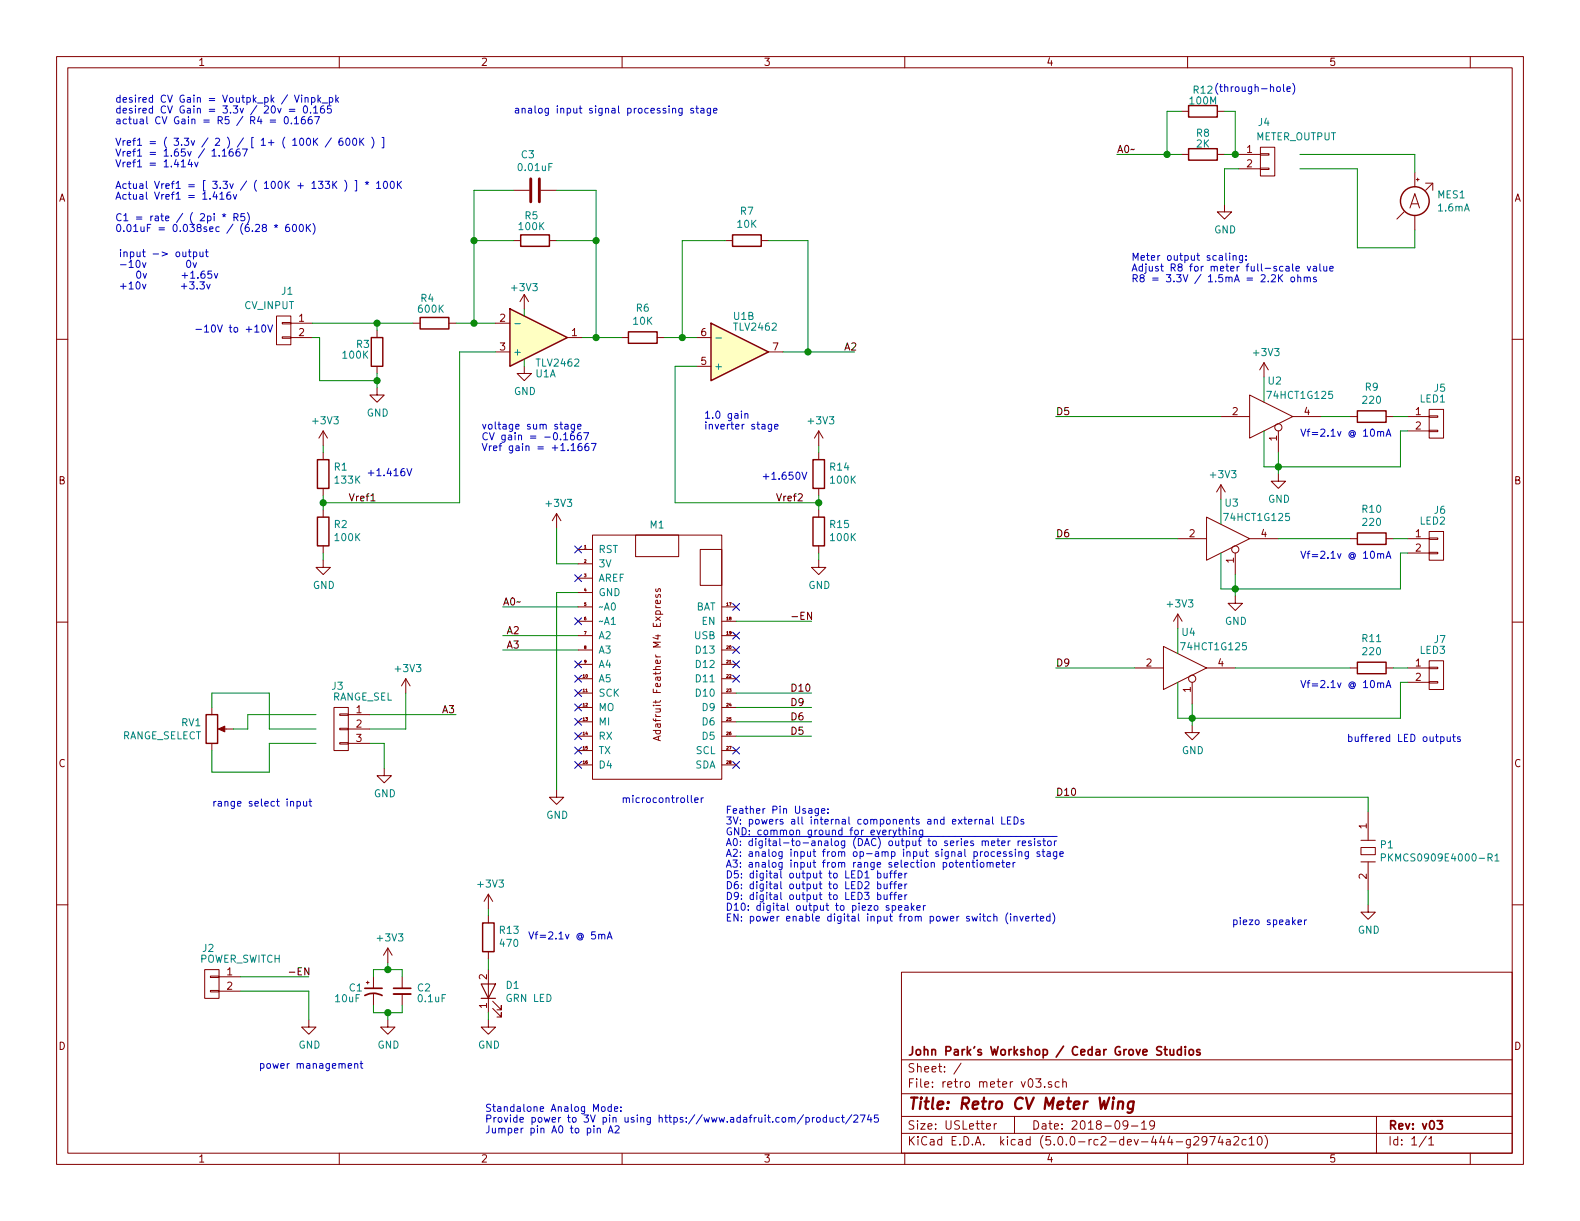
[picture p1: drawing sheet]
EESchema Schematic File Version 4
LIBS:retro meter v03-cache
EELAYER 26 0
EELAYER END
$Descr USLetter 11000 8500
encoding utf-8
Sheet 1 1
Title "Retro CV Meter Wing"
Date "2018-09-19"
Rev "v03"
Comp "John Park's Workshop / Cedar Grove Studios"
Comment1 ""
Comment2 ""
Comment3 ""
Comment4 ""
$EndDescr
$Comp
L device:Amperemeter_DC MES1
U 1 1
P 9850 1400
F 0 "MES1" H 10003 1446 50  0000 L CNN
F 1 "1.6mA" H 10003 1355 50  0000 L CNN
F 2 "" V 9850 1500 50  0001 C CNN
F 3 "" V 9850 1500 50  0001 C CNN
	1    9850 1400
	1    0    0    -1  
$EndComp
$Comp
L device:R R4
U 1 1
P 3025 2250
F 0 "R4" V 2850 2200 50  0000 C CNN
F 1 "600K" V 2925 2225 50  0000 C CNN
F 2 "Resistors_SMD:R_0805" V 2955 2250 50  0001 C CNN
F 3 "" H 3025 2250 50  0001 C CNN
	1    3025 2250
	0    1    1    0   
$EndComp
Text Notes 7875 1975 0    50   ~ 0
Meter output scaling:\nAdjust R8 for meter full-scale value\nR8 = 3.3V / 1.5mA = 2.2K ohms
$Comp
L device:R R8
U 1 1
P 8375 1075
F 0 "R8" V 8225 1075 50  0000 C CNN
F 1 "2K" V 8300 1075 50  0000 C CNN
F 2 "Resistors_SMD:R_0805_HandSoldering" V 8305 1075 50  0001 C CNN
F 3 "" H 8375 1075 50  0001 C CNN
	1    8375 1075
	0    1    1    0   
$EndComp
$Comp
L device:R R5
U 1 1
P 3725 1675
F 0 "R5" V 3550 1650 50  0000 C CNN
F 1 "100K" V 3625 1650 50  0000 C CNN
F 2 "Resistors_SMD:R_0805" V 3655 1675 50  0001 C CNN
F 3 "" H 3725 1675 50  0001 C CNN
	1    3725 1675
	0    1    1    0   
$EndComp
$Comp
L device:R R1
U 1 1
P 2250 3300
F 0 "R1" H 2180 3254 50  0000 R CNN
F 1 "133K" H 2180 3345 50  0000 R CNN
F 2 "Resistors_SMD:R_0805" V 2180 3300 50  0001 C CNN
F 3 "" H 2250 3300 50  0001 C CNN
	1    2250 3300
	-1   0    0    1   
$EndComp
$Comp
L device:R R2
U 1 1
P 2250 3700
F 0 "R2" H 2180 3654 50  0000 R CNN
F 1 "100K" H 2180 3745 50  0000 R CNN
F 2 "Resistors_SMD:R_0805" V 2180 3700 50  0001 C CNN
F 3 "" H 2250 3700 50  0001 C CNN
	1    2250 3700
	-1   0    0    1   
$EndComp
$Comp
L power:GND #PWR02
U 1 1
P 2250 3900
F 0 "#PWR02" H 2250 3650 50  0001 C CNN
F 1 "GND" H 2255 3727 50  0000 C CNN
F 2 "" H 2250 3900 50  0001 C CNN
F 3 "" H 2250 3900 50  0001 C CNN
	1    2250 3900
	1    0    0    -1  
$EndComp
$Comp
L power:GND #PWR07
U 1 1
P 2700 7100
F 0 "#PWR07" H 2700 6850 50  0001 C CNN
F 1 "GND" H 2705 6927 50  0000 C CNN
F 2 "" H 2700 7100 50  0001 C CNN
F 3 "" H 2700 7100 50  0001 C CNN
	1    2700 7100
	1    0    0    -1  
$EndComp
$Comp
L power:GND #PWR03
U 1 1
P 2625 2700
F 0 "#PWR03" H 2625 2450 50  0001 C CNN
F 1 "GND" H 2630 2527 50  0000 C CNN
F 2 "" H 2625 2700 50  0001 C CNN
F 3 "" H 2625 2700 50  0001 C CNN
	1    2625 2700
	1    0    0    -1  
$EndComp
Wire Wire Line
	3300 1675 3575 1675
Connection ~ 3300 2250
Wire Wire Line
	3300 2250 3450 2250
Wire Wire Line
	4150 2350 4050 2350
Wire Wire Line
	4150 1675 3875 1675
Connection ~ 4150 2350
Wire Wire Line
	2250 3500 2250 3450
Wire Wire Line
	2250 3550 2250 3500
Connection ~ 2250 3500
Wire Wire Line
	2250 3150 2250 3100
Wire Wire Line
	2250 3900 2250 3850
Text Notes 3350 3150 0    50   ~ 0
voltage sum stage\nCV gain = -0.1667\nVref gain = +1.1667
$Comp
L device:C C3
U 1 1
P 3725 1325
F 0 "C3" V 3475 1275 50  0000 C CNN
F 1 "0.01uF" V 3564 1325 50  0000 C CNN
F 2 "Capacitors_SMD:C_0805" H 3763 1175 50  0001 C CNN
F 3 "" H 3725 1325 50  0001 C CNN
	1    3725 1325
	0    1    1    0   
$EndComp
Wire Wire Line
	3875 1325 4150 1325
Wire Wire Line
	4150 1325 4150 1675
Connection ~ 4150 1675
Wire Wire Line
	4150 1675 4150 2350
$Comp
L power:+3V3 #PWR01
U 1 1
P 2250 3100
F 0 "#PWR01" H 2250 2950 50  0001 C CNN
F 1 "+3V3" H 2265 3273 50  0000 C CNN
F 2 "" H 2250 3100 50  0001 C CNN
F 3 "" H 2250 3100 50  0001 C CNN
	1    2250 3100
	1    0    0    -1  
$EndComp
$Comp
L device:R R6
U 1 1
P 4475 2350
F 0 "R6" V 4268 2350 50  0000 C CNN
F 1 "10K" V 4359 2350 50  0000 C CNN
F 2 "Resistors_SMD:R_0805" V 4405 2350 50  0001 C CNN
F 3 "" H 4475 2350 50  0001 C CNN
	1    4475 2350
	0    1    1    0   
$EndComp
$Comp
L device:R R3
U 1 1
P 2625 2450
F 0 "R3" H 2775 2400 50  0000 R CNN
F 1 "100K" H 2875 2475 50  0000 R CNN
F 2 "Resistors_SMD:R_0805" V 2555 2450 50  0001 C CNN
F 3 "" H 2625 2450 50  0001 C CNN
	1    2625 2450
	-1   0    0    1   
$EndComp
$Comp
L conn:CONN_01X02 J1
U 1 1
P 1975 2300
F 0 "J1" H 1950 2575 50  0000 C CNN
F 1 "CV_INPUT" H 2075 2475 50  0000 C CNN
F 2 "Pin_Headers:Pin_Header_Straight_1x02_Pitch2.54mm" H 1975 2300 50  0001 C CNN
F 3 "" H 1975 2300 50  0001 C CNN
	1    1975 2300
	-1   0    0    -1  
$EndComp
Wire Wire Line
	2175 2350 2225 2350
Wire Wire Line
	2225 2350 2225 2650
Wire Wire Line
	2225 2650 2625 2650
Wire Wire Line
	2625 2650 2625 2600
Wire Wire Line
	2625 2300 2625 2250
Connection ~ 2625 2250
Wire Wire Line
	2625 2250 2875 2250
Wire Wire Line
	2625 2700 2625 2650
Connection ~ 2625 2650
Wire Wire Line
	3175 2250 3300 2250
Text Notes 1350 2325 0    50   ~ 0
-10V to +10V
Text Notes 2550 3325 0    50   ~ 0
+1.416V
Wire Wire Line
	3300 1675 3300 1325
Wire Wire Line
	3300 1325 3575 1325
Connection ~ 3300 1675
$Comp
L power:GND #PWR08
U 1 1
P 3650 2550
F 0 "#PWR08" H 3650 2300 50  0001 C CNN
F 1 "GND" H 3655 2377 50  0000 C CNN
F 2 "" H 3650 2550 50  0001 C CNN
F 3 "" H 3650 2550 50  0001 C CNN
	1    3650 2550
	1    0    0    -1  
$EndComp
$Comp
L conn:CONN_01X02 J4
U 1 1
P 8825 1125
F 0 "J4" H 8800 1400 50  0000 C CNN
F 1 "METER_OUTPUT" H 9025 1300 50  0000 C CNN
F 2 "Pin_Headers:Pin_Header_Straight_1x02_Pitch2.54mm" H 8825 1125 50  0001 C CNN
F 3 "" H 8825 1125 50  0001 C CNN
	1    8825 1125
	1    0    0    -1  
$EndComp
$Comp
L power:GND #PWR018
U 1 1
P 8525 1425
F 0 "#PWR018" H 8525 1175 50  0001 C CNN
F 1 "GND" H 8530 1252 50  0000 C CNN
F 2 "" H 8525 1425 50  0001 C CNN
F 3 "" H 8525 1425 50  0001 C CNN
	1    8525 1425
	1    0    0    -1  
$EndComp
Wire Wire Line
	8525 1425 8525 1175
Wire Wire Line
	8525 1175 8625 1175
Wire Wire Line
	8525 1075 8600 1075
Text Notes 825  2025 0    50   ~ 0
input -> output\n-10v       0v\n   0v      +1.65v\n+10v      +3.3v
Text Label 7775 1075 0    50   ~ 0
A0~~
Wire Wire Line
	9850 1600 9850 1725
Wire Wire Line
	9850 1725 9450 1725
Wire Wire Line
	9450 1725 9450 1175
Wire Wire Line
	9450 1175 9050 1175
Wire Wire Line
	9050 1075 9850 1075
Wire Wire Line
	9850 1075 9850 1200
$Comp
L device:C_Small C2
U 1 1
P 2800 6900
F 0 "C2" H 2900 6925 50  0000 L CNN
F 1 "0.1uF" H 2900 6850 50  0000 L CNN
F 2 "Capacitors_SMD:C_0805" H 2800 6900 50  0001 C CNN
F 3 "" H 2800 6900 50  0001 C CNN
	1    2800 6900
	1    0    0    -1  
$EndComp
$Comp
L device:CP1_Small C1
U 1 1
P 2600 6900
F 0 "C1" H 2425 6925 50  0000 L CNN
F 1 "10uF" H 2325 6850 50  0000 L CNN
F 2 "Capacitors_SMD:C_0805" H 2600 6900 50  0001 C CNN
F 3 "" H 2600 6900 50  0001 C CNN
	1    2600 6900
	1    0    0    -1  
$EndComp
Wire Wire Line
	2600 6800 2600 6750
Wire Wire Line
	2600 6750 2700 6750
Wire Wire Line
	2700 6750 2800 6750
Wire Wire Line
	2800 6750 2800 6800
Connection ~ 2700 6750
Wire Wire Line
	2600 7000 2600 7050
Wire Wire Line
	2800 7000 2800 7050
Wire Wire Line
	2700 6750 2700 6700
Wire Wire Line
	2600 7050 2700 7050
Wire Wire Line
	2700 7100 2700 7050
Connection ~ 2700 7050
Wire Wire Line
	2700 7050 2800 7050
$Comp
L power:GND #PWR013
U 1 1
P 3875 5500
F 0 "#PWR013" H 3875 5250 50  0001 C CNN
F 1 "GND" H 3880 5327 50  0000 C CNN
F 2 "" H 3875 5500 50  0001 C CNN
F 3 "" H 3875 5500 50  0001 C CNN
	1    3875 5500
	1    0    0    -1  
$EndComp
$Comp
L power:+3V3 #PWR012
U 1 1
P 3875 3675
F 0 "#PWR012" H 3875 3525 50  0001 C CNN
F 1 "+3V3" H 3890 3848 50  0000 C CNN
F 2 "" H 3875 3675 50  0001 C CNN
F 3 "" H 3875 3675 50  0001 C CNN
	1    3875 3675
	1    0    0    -1  
$EndComp
Text Label 3500 4225 0    50   ~ 0
A0~~
Text Label 3075 4975 0    50   ~ 0
A3
$Comp
L conn:CONN_01X03 J3
U 1 1
P 2375 5075
F 0 "J3" H 2400 5375 50  0000 C CNN
F 1 "RANGE_SEL" H 2225 5300 50  0000 C CNN
F 2 "Pin_Headers:Pin_Header_Straight_1x03_Pitch2.54mm" H 2375 5075 50  0001 C CNN
F 3 "" H 2375 5075 50  0001 C CNN
	1    2375 5075
	-1   0    0    -1  
$EndComp
$Comp
L power:GND #PWR05
U 1 1
P 2675 5350
F 0 "#PWR05" H 2675 5100 50  0001 C CNN
F 1 "GND" H 2680 5177 50  0000 C CNN
F 2 "" H 2675 5350 50  0001 C CNN
F 3 "" H 2675 5350 50  0001 C CNN
	1    2675 5350
	1    0    0    -1  
$EndComp
$Comp
L power:+3V3 #PWR09
U 1 1
P 2825 4825
F 0 "#PWR09" H 2825 4675 50  0001 C CNN
F 1 "+3V3" H 2840 4998 50  0000 C CNN
F 2 "" H 2825 4825 50  0001 C CNN
F 3 "" H 2825 4825 50  0001 C CNN
	1    2825 4825
	1    0    0    -1  
$EndComp
$Comp
L linear:TL072 U1
U 1 1
P 3750 2350
F 0 "U1" H 3725 2100 50  0000 L CNN
F 1 "TLV2462" H 3725 2175 50  0000 L CNN
F 2 "Housings_SOIC:SOIC-8_3.9x4.9mm_Pitch1.27mm" H 3800 2400 50  0001 C CNN
F 3 "http://www.ti.com/lit/ds/symlink/tl072a.pdf" H 3900 2500 50  0001 C CNN
	1    3750 2350
	1    0    0    -1  
$EndComp
Wire Wire Line
	7775 1075 8125 1075
Wire Wire Line
	3650 2550 3650 2500
$Comp
L conn:CONN_01X02 J2
U 1 1
P 1475 6850
F 0 "J2" H 1500 7100 50  0000 C CNN
F 1 "POWER_SWITCH" H 1275 7025 50  0000 C CNN
F 2 "Pin_Headers:Pin_Header_Straight_1x02_Pitch2.54mm" H 1475 6850 50  0001 C CNN
F 3 "" H 1475 6850 50  0001 C CNN
	1    1475 6850
	-1   0    0    -1  
$EndComp
$Comp
L power:GND #PWR04
U 1 1
P 2150 7100
F 0 "#PWR04" H 2150 6850 50  0001 C CNN
F 1 "GND" H 2155 6927 50  0000 C CNN
F 2 "" H 2150 7100 50  0001 C CNN
F 3 "" H 2150 7100 50  0001 C CNN
	1    2150 7100
	1    0    0    -1  
$EndComp
Text Notes 1800 7450 0    50   ~ 0
power management
Wire Wire Line
	1675 6800 2150 6800
Wire Wire Line
	1675 6900 2150 6900
Wire Wire Line
	2150 7100 2150 6900
Text Notes 4325 5600 0    50   ~ 0
microcontroller
Wire Wire Line
	2175 2250 2625 2250
Text Label 2425 3500 0    50   ~ 0
Vref1
Wire Wire Line
	3200 2450 3450 2450
Wire Wire Line
	3300 1675 3300 2250
Wire Wire Line
	3200 2450 3200 3500
Wire Wire Line
	2250 3500 3200 3500
Text Notes 800  1625 0    50   ~ 0
desired CV Gain = Voutpk_pk / Vinpk_pk\ndesired CV Gain = 3.3v / 20v = 0.165\nactual CV Gain = R5 / R4 = 0.1667\n\nVref1 = ( 3.3v / 2 ) / [ 1+ ( 100K / 600K ) ]\nVref1 = 1.65v / 1.1667\nVref1 = 1.414v\n\nActual Vref1 = [ 3.3v / ( 100K + 133K ) ] * 100K\nActual Vref1 = 1.416v\n\nC1 = rate / ( 2pi * R5)\n0.01uF = 0.038sec / (6.28 * 600K)\n
$Comp
L power:+3V3 #PWR010
U 1 1
P 3650 2150
F 0 "#PWR010" H 3650 2000 50  0001 C CNN
F 1 "+3V3" H 3650 2300 50  0000 C CNN
F 2 "" H 3650 2150 50  0001 C CNN
F 3 "" H 3650 2150 50  0001 C CNN
	1    3650 2150
	1    0    0    -1  
$EndComp
$Comp
L linear:TL072 U1
U 2 1
P 5150 2450
F 0 "U1" H 5100 2700 50  0000 L CNN
F 1 "TLV2462" H 5100 2625 50  0000 L CNN
F 2 "" H 5150 2450 50  0001 C CNN
F 3 "http://www.ti.com/lit/ds/symlink/tl074.pdf" H 5150 2450 50  0001 C CNN
	2    5150 2450
	1    0    0    -1  
$EndComp
$Comp
L device:R R7
U 1 1
P 5200 1675
F 0 "R7" V 4993 1675 50  0000 C CNN
F 1 "10K" V 5084 1675 50  0000 C CNN
F 2 "Resistors_SMD:R_0805" V 5130 1675 50  0001 C CNN
F 3 "" H 5200 1675 50  0001 C CNN
	1    5200 1675
	0    1    1    0   
$EndComp
Wire Wire Line
	4150 2350 4325 2350
Wire Wire Line
	4625 2350 4750 2350
Wire Wire Line
	5050 1675 4750 1675
Wire Wire Line
	4750 1675 4750 2350
Connection ~ 4750 2350
Wire Wire Line
	4750 2350 4850 2350
Wire Wire Line
	5450 2450 5625 2450
Wire Wire Line
	5350 1675 5625 1675
Wire Wire Line
	5625 1675 5625 2450
Connection ~ 5625 2450
Wire Wire Line
	5625 2450 5950 2450
Text Notes 4900 3000 0    50   ~ 0
1.0 gain\ninverter stage
Wire Wire Line
	4700 2550 4850 2550
Wire Wire Line
	4025 4425 3500 4425
Text Label 3525 4425 0    50   ~ 0
A2
Wire Wire Line
	4025 3925 3875 3925
Wire Wire Line
	3875 3925 3875 3675
Wire Wire Line
	4025 4225 3500 4225
Wire Wire Line
	4025 4525 3500 4525
Text Label 3525 4525 0    50   ~ 0
A3
Text Label 5875 2450 0    50   ~ 0
A2
NoConn ~ 4025 3825
NoConn ~ 4025 4025
Wire Wire Line
	5650 4325 5125 4325
Wire Wire Line
	3875 4125 4025 4125
Text Label 5500 4325 0    50   ~ 0
-EN
$Comp
L audio:PKMCS0909E4000-R1 P1
U 1 1
P 9525 5950
F 0 "P1" H 9603 6021 50  0000 L CNN
F 1 "PKMCS0909E4000-R1" H 9603 5930 50  0000 L CNN
F 2 "Adafruit:PKMCS0909E4000-R1" H 9525 5950 50  0001 C CNN
F 3 "" H 9525 5950 50  0001 C CNN
	1    9525 5950
	1    0    0    -1  
$EndComp
$Comp
L device:POT RV1
U 1 1
P 1475 5075
F 0 "RV1" H 1405 5121 50  0000 R CNN
F 1 "RANGE_SELECT" H 1405 5030 50  0000 R CNN
F 2 "" H 1475 5075 50  0001 C CNN
F 3 "" H 1475 5075 50  0001 C CNN
	1    1475 5075
	1    0    0    -1  
$EndComp
Wire Wire Line
	2575 4975 3175 4975
Wire Wire Line
	2825 4825 2825 5075
Wire Wire Line
	2825 5075 2575 5075
Wire Wire Line
	2675 5175 2575 5175
Wire Wire Line
	2675 5175 2675 5350
Wire Wire Line
	1875 5175 1875 5375
Wire Wire Line
	1475 5375 1475 5225
Wire Wire Line
	1475 5375 1875 5375
Wire Wire Line
	1875 5075 1875 4825
Wire Wire Line
	1875 4825 1475 4825
Wire Wire Line
	1475 4825 1475 4925
Wire Wire Line
	1625 5075 1725 5075
Wire Wire Line
	1725 5075 1725 4975
Wire Wire Line
	3875 4125 3875 5500
Text Label 2000 6800 0    50   ~ 0
-EN
$Comp
L power:+3V3 #PWR06
U 1 1
P 2700 6700
F 0 "#PWR06" H 2700 6550 50  0001 C CNN
F 1 "+3V3" H 2715 6873 50  0000 C CNN
F 2 "" H 2700 6700 50  0001 C CNN
F 3 "" H 2700 6700 50  0001 C CNN
	1    2700 6700
	1    0    0    -1  
$EndComp
$Comp
L power:+3V3 #PWR021
U 1 1
P 8800 2625
F 0 "#PWR021" H 8800 2475 50  0001 C CNN
F 1 "+3V3" H 8815 2798 50  0000 C CNN
F 2 "" H 8800 2625 50  0001 C CNN
F 3 "" H 8800 2625 50  0001 C CNN
	1    8800 2625
	1    0    0    -1  
$EndComp
$Comp
L power:GND #PWR022
U 1 1
P 8900 3300
F 0 "#PWR022" H 8900 3050 50  0001 C CNN
F 1 "GND" H 8905 3127 50  0000 C CNN
F 2 "" H 8900 3300 50  0001 C CNN
F 3 "" H 8900 3300 50  0001 C CNN
	1    8900 3300
	1    0    0    -1  
$EndComp
$Comp
L power:GND #PWR020
U 1 1
P 8600 4150
F 0 "#PWR020" H 8600 3900 50  0001 C CNN
F 1 "GND" H 8605 3977 50  0000 C CNN
F 2 "" H 8600 4150 50  0001 C CNN
F 3 "" H 8600 4150 50  0001 C CNN
	1    8600 4150
	1    0    0    -1  
$EndComp
$Comp
L power:GND #PWR016
U 1 1
P 8300 5050
F 0 "#PWR016" H 8300 4800 50  0001 C CNN
F 1 "GND" H 8305 4877 50  0000 C CNN
F 2 "" H 8300 5050 50  0001 C CNN
F 3 "" H 8300 5050 50  0001 C CNN
	1    8300 5050
	1    0    0    -1  
$EndComp
Text Label 7350 2900 0    50   ~ 0
D5
Text Label 7350 3750 0    50   ~ 0
D6
Text Label 7350 4650 0    50   ~ 0
D9
$Comp
L device:R R9
U 1 1
P 9550 2900
F 0 "R9" V 9343 2900 50  0000 C CNN
F 1 "220" V 9434 2900 50  0000 C CNN
F 2 "Resistors_SMD:R_0805_HandSoldering" V 9480 2900 50  0001 C CNN
F 3 "" H 9550 2900 50  0001 C CNN
	1    9550 2900
	0    1    1    0   
$EndComp
$Comp
L device:R R10
U 1 1
P 9550 3750
F 0 "R10" V 9343 3750 50  0000 C CNN
F 1 "220" V 9434 3750 50  0000 C CNN
F 2 "Resistors_SMD:R_0805_HandSoldering" V 9480 3750 50  0001 C CNN
F 3 "" H 9550 3750 50  0001 C CNN
	1    9550 3750
	0    1    1    0   
$EndComp
$Comp
L device:R R11
U 1 1
P 9550 4650
F 0 "R11" V 9343 4650 50  0000 C CNN
F 1 "220" V 9434 4650 50  0000 C CNN
F 2 "Resistors_SMD:R_0805_HandSoldering" V 9480 4650 50  0001 C CNN
F 3 "" H 9550 4650 50  0001 C CNN
	1    9550 4650
	0    1    1    0   
$EndComp
Wire Wire Line
	1725 4975 2200 4975
Wire Wire Line
	1875 5075 2200 5075
Wire Wire Line
	1875 5175 2200 5175
$Comp
L conn:CONN_01X02 J5
U 1 1
P 10000 2950
F 0 "J5" H 10025 3200 50  0000 C CNN
F 1 "LED1" H 9975 3125 50  0000 C CNN
F 2 "Pin_Headers:Pin_Header_Straight_1x02_Pitch2.54mm" H 10000 2950 50  0001 C CNN
F 3 "" H 10000 2950 50  0001 C CNN
	1    10000 2950
	1    0    0    -1  
$EndComp
$Comp
L conn:CONN_01X02 J6
U 1 1
P 10000 3800
F 0 "J6" H 10025 4050 50  0000 C CNN
F 1 "LED2" H 9975 3975 50  0000 C CNN
F 2 "Pin_Headers:Pin_Header_Straight_1x02_Pitch2.54mm" H 10000 3800 50  0001 C CNN
F 3 "" H 10000 3800 50  0001 C CNN
	1    10000 3800
	1    0    0    -1  
$EndComp
$Comp
L conn:CONN_01X02 J7
U 1 1
P 10000 4700
F 0 "J7" H 10025 4950 50  0000 C CNN
F 1 "LED3" H 9975 4875 50  0000 C CNN
F 2 "Pin_Headers:Pin_Header_Straight_1x02_Pitch2.54mm" H 10000 4700 50  0001 C CNN
F 3 "" H 10000 4700 50  0001 C CNN
	1    10000 4700
	1    0    0    -1  
$EndComp
Wire Wire Line
	9800 4650 9700 4650
Wire Wire Line
	9800 4750 9750 4750
Wire Wire Line
	9800 3850 9750 3850
Wire Wire Line
	9800 3000 9750 3000
Wire Wire Line
	9700 3750 9800 3750
Wire Wire Line
	9800 2900 9700 2900
Text Label 7350 5550 0    50   ~ 0
D10
$Comp
L power:GND #PWR017
U 1 1
P 9525 6300
F 0 "#PWR017" H 9525 6050 50  0001 C CNN
F 1 "GND" H 9530 6127 50  0000 C CNN
F 2 "" H 9525 6300 50  0001 C CNN
F 3 "" H 9525 6300 50  0001 C CNN
	1    9525 6300
	1    0    0    -1  
$EndComp
Wire Wire Line
	9525 5650 9525 5550
Wire Wire Line
	5650 5125 5125 5125
Text Label 5500 5125 0    50   ~ 0
D5
Wire Wire Line
	5650 5025 5125 5025
Text Label 5500 5025 0    50   ~ 0
D6
Wire Wire Line
	5650 4925 5125 4925
Text Label 5500 4925 0    50   ~ 0
D9
Wire Wire Line
	5650 4825 5125 4825
Text Label 5500 4825 0    50   ~ 0
D10
NoConn ~ 5125 4525
NoConn ~ 5125 4625
NoConn ~ 5125 4725
NoConn ~ 5125 5225
NoConn ~ 5125 5325
NoConn ~ 4025 5325
NoConn ~ 4025 5225
NoConn ~ 4025 5125
NoConn ~ 4025 5025
NoConn ~ 4025 4925
NoConn ~ 4025 4825
NoConn ~ 4025 4725
NoConn ~ 4025 4625
NoConn ~ 5125 4425
NoConn ~ 5125 4225
Text Notes 3375 7900 0    50   ~ 0
Standalone Analog Mode:\nProvide power to 3V pin using https://www.adafruit.com/product/2745\nJumper pin A0 to pin A2
$Comp
L device:R R12
U 1 1
P 8375 775
F 0 "R12" V 8225 775 50  0000 C CNN
F 1 "100M" V 8300 775 50  0000 C CNN
F 2 "Resistors_THT:R_Axial_DIN0309_L9.0mm_D3.2mm_P2.54mm_Vertical" V 8305 775 50  0001 C CNN
F 3 "" H 8375 775 50  0001 C CNN
	1    8375 775 
	0    1    1    0   
$EndComp
Wire Wire Line
	8600 1075 8600 775 
Wire Wire Line
	8600 775  8525 775 
Connection ~ 8600 1075
Wire Wire Line
	8600 1075 8625 1075
Wire Wire Line
	8125 1075 8125 775 
Wire Wire Line
	8125 775  8225 775 
Connection ~ 8125 1075
Wire Wire Line
	8125 1075 8225 1075
Text Notes 8450 650  0    50   ~ 0
(through-hole)
Wire Wire Line
	9750 3000 9750 3250
Connection ~ 8900 3250
Wire Wire Line
	8900 3250 9750 3250
Wire Wire Line
	8900 3250 8900 3300
Wire Wire Line
	8800 2800 8800 2625
Wire Wire Line
	8600 4100 9750 4100
Wire Wire Line
	9750 3850 9750 4100
Wire Wire Line
	8600 4150 8600 4100
Connection ~ 8600 4100
Wire Wire Line
	8300 5000 9750 5000
Wire Wire Line
	9750 4750 9750 5000
Wire Wire Line
	8300 5050 8300 5000
Connection ~ 8300 5000
$Comp
L Adafruit:Feather_M4_Express M1
U 1 1
P 4575 4625
F 0 "M1" H 4575 5598 50  0000 C CNN
F 1 "Feather_M4_Express" H 4575 5625 50  0001 C CNN
F 2 "Adafruit:Adafruit_Feather_M4_Express_bare" H 4575 4675 50  0001 C CNN
F 3 "" H 4575 4675 50  0001 C CNN
	1    4575 4625
	1    0    0    -1  
$EndComp
NoConn ~ 4025 4325
$Comp
L 74xx:74HCT1G125 U2
U 1 1
P 8900 2900
F 0 "U2" H 8875 3150 50  0000 C CNN
F 1 "74HCT1G125" H 9050 3050 50  0000 C CNN
F 2 "Adafruit:TSOP-5_1.65x3.05mm_Pitch0.95mm_hand_solder" H 8450 3100 50  0001 C CNN
F 3 "" H 8800 2950 50  0001 C CNN
	1    8900 2900
	1    0    0    -1  
$EndComp
$Comp
L 74xx:74HCT1G125 U3
U 1 1
P 8600 3750
F 0 "U3" H 8575 4000 50  0000 C CNN
F 1 "74HCT1G125" H 8750 3900 50  0000 C CNN
F 2 "Adafruit:TSOP-5_1.65x3.05mm_Pitch0.95mm_hand_solder" H 8150 3950 50  0001 C CNN
F 3 "" H 8500 3800 50  0001 C CNN
	1    8600 3750
	1    0    0    -1  
$EndComp
$Comp
L 74xx:74HCT1G125 U4
U 1 1
P 8300 4650
F 0 "U4" H 8275 4900 50  0000 C CNN
F 1 "74HCT1G125" H 8450 4800 50  0000 C CNN
F 2 "Adafruit:TSOP-5_1.65x3.05mm_Pitch0.95mm_hand_solder" H 7850 4850 50  0001 C CNN
F 3 "" H 8200 4700 50  0001 C CNN
	1    8300 4650
	1    0    0    -1  
$EndComp
Wire Wire Line
	9525 6200 9525 6300
Wire Wire Line
	7350 5550 9525 5550
Wire Wire Line
	9200 2900 9400 2900
Wire Wire Line
	7350 2900 8500 2900
Wire Wire Line
	8900 3150 8900 3250
Wire Wire Line
	8600 4000 8600 4100
Wire Wire Line
	8900 3750 9400 3750
Wire Wire Line
	7350 3750 8200 3750
Wire Wire Line
	7350 4650 7900 4650
Wire Wire Line
	8600 4650 9400 4650
Wire Wire Line
	8300 4900 8300 5000
$Comp
L power:+3V3 #PWR023
U 1 1
P 8500 3475
F 0 "#PWR023" H 8500 3325 50  0001 C CNN
F 1 "+3V3" H 8515 3648 50  0000 C CNN
F 2 "" H 8500 3475 50  0001 C CNN
F 3 "" H 8500 3475 50  0001 C CNN
	1    8500 3475
	1    0    0    -1  
$EndComp
Wire Wire Line
	8500 3650 8500 3475
$Comp
L power:+3V3 #PWR019
U 1 1
P 8200 4375
F 0 "#PWR019" H 8200 4225 50  0001 C CNN
F 1 "+3V3" H 8215 4548 50  0000 C CNN
F 2 "" H 8200 4375 50  0001 C CNN
F 3 "" H 8200 4375 50  0001 C CNN
	1    8200 4375
	1    0    0    -1  
$EndComp
Wire Wire Line
	8200 4550 8200 4375
Wire Wire Line
	8900 3250 8800 3250
Wire Wire Line
	8800 3250 8800 3000
Wire Wire Line
	8600 4100 8500 4100
Wire Wire Line
	8500 4100 8500 3850
Wire Wire Line
	8300 5000 8200 5000
Wire Wire Line
	8200 5000 8200 4750
$Comp
L device:LED D1
U 1 1
P 3400 6900
F 0 "D1" V 3438 6783 50  0000 R CNN
F 1 "GRN LED" V 3347 6783 50  0000 R CNN
F 2 "LEDs:LED_0805_HandSoldering" H 3400 6900 50  0001 C CNN
F 3 "" H 3400 6900 50  0001 C CNN
	1    3400 6900
	0    -1   -1   0   
$EndComp
$Comp
L power:GND #PWR015
U 1 1
P 3400 7100
F 0 "#PWR015" H 3400 6850 50  0001 C CNN
F 1 "GND" H 3405 6927 50  0000 C CNN
F 2 "" H 3400 7100 50  0001 C CNN
F 3 "" H 3400 7100 50  0001 C CNN
	1    3400 7100
	1    0    0    -1  
$EndComp
Wire Wire Line
	3400 7100 3400 7050
$Comp
L device:R R13
U 1 1
P 3400 6525
F 0 "R13" H 3330 6479 50  0000 R CNN
F 1 "470" H 3330 6570 50  0000 R CNN
F 2 "Resistors_SMD:R_0805" V 3330 6525 50  0001 C CNN
F 3 "" H 3400 6525 50  0001 C CNN
	1    3400 6525
	-1   0    0    1   
$EndComp
Wire Wire Line
	3400 6375 3400 6325
$Comp
L power:+3V3 #PWR014
U 1 1
P 3400 6325
F 0 "#PWR014" H 3400 6175 50  0001 C CNN
F 1 "+3V3" H 3415 6498 50  0000 C CNN
F 2 "" H 3400 6325 50  0001 C CNN
F 3 "" H 3400 6325 50  0001 C CNN
	1    3400 6325
	1    0    0    -1  
$EndComp
Wire Wire Line
	3400 6750 3400 6675
Text Notes 3675 6550 0    50   ~ 0
Vf=2.1v @ 5mA
Text Notes 9050 4800 0    50   ~ 0
Vf=2.1v @ 10mA
Text Notes 9050 3900 0    50   ~ 0
Vf=2.1v @ 10mA
Text Notes 9050 3050 0    50   ~ 0
Vf=2.1v @ 10mA
Text Notes 5050 6425 0    50   ~ 0
Feather Pin Usage:\n3V: powers all internal components and external LEDs\nGND: common ground for everything\nA0~: digital-to-analog (DAC) output to series meter resistor\nA2: analog input from op-amp input signal processing stage\nA3: analog input from range selection potentiometer\nD5: digital output to LED1 buffer\nD6: digital output to LED2 buffer\nD9: digital output to LED3 buffer\nD10: digital output to piezo speaker\nEN: power enable digital input from power switch (inverted)
Text Notes 1475 5625 0    50   ~ 0
range select input
Text Notes 8575 6450 0    50   ~ 0
piezo speaker
Text Notes 9375 5175 0    50   ~ 0
buffered LED outputs
Text Notes 3575 800  0    50   ~ 0
analog input signal processing stage
$Comp
L device:R R14
U 1 1
P 5700 3300
F 0 "R14" H 5630 3254 50  0000 R CNN
F 1 "100K" H 5630 3345 50  0000 R CNN
F 2 "Resistors_SMD:R_0805" V 5630 3300 50  0001 C CNN
F 3 "" H 5700 3300 50  0001 C CNN
	1    5700 3300
	-1   0    0    1   
$EndComp
$Comp
L device:R R15
U 1 1
P 5700 3700
F 0 "R15" H 5630 3654 50  0000 R CNN
F 1 "100K" H 5630 3745 50  0000 R CNN
F 2 "Resistors_SMD:R_0805" V 5630 3700 50  0001 C CNN
F 3 "" H 5700 3700 50  0001 C CNN
	1    5700 3700
	-1   0    0    1   
$EndComp
$Comp
L power:GND #PWR0101
U 1 1
P 5700 3900
F 0 "#PWR0101" H 5700 3650 50  0001 C CNN
F 1 "GND" H 5705 3727 50  0000 C CNN
F 2 "" H 5700 3900 50  0001 C CNN
F 3 "" H 5700 3900 50  0001 C CNN
	1    5700 3900
	1    0    0    -1  
$EndComp
Wire Wire Line
	5700 3150 5700 3100
Wire Wire Line
	5700 3900 5700 3850
$Comp
L power:+3V3 #PWR0102
U 1 1
P 5700 3100
F 0 "#PWR0102" H 5700 2950 50  0001 C CNN
F 1 "+3V3" H 5715 3273 50  0000 C CNN
F 2 "" H 5700 3100 50  0001 C CNN
F 3 "" H 5700 3100 50  0001 C CNN
	1    5700 3100
	1    0    0    -1  
$EndComp
Text Notes 5300 3350 0    50   ~ 0
+1.650V
Text Label 5400 3500 0    50   ~ 0
Vref2
Wire Wire Line
	5700 3450 5700 3500
Wire Wire Line
	4700 3500 5700 3500
Wire Wire Line
	4700 2550 4700 3500
Connection ~ 5700 3500
Wire Wire Line
	5700 3500 5700 3550
Wire Wire Line
	3650 2200 3650 2150
$EndSCHEMATC
